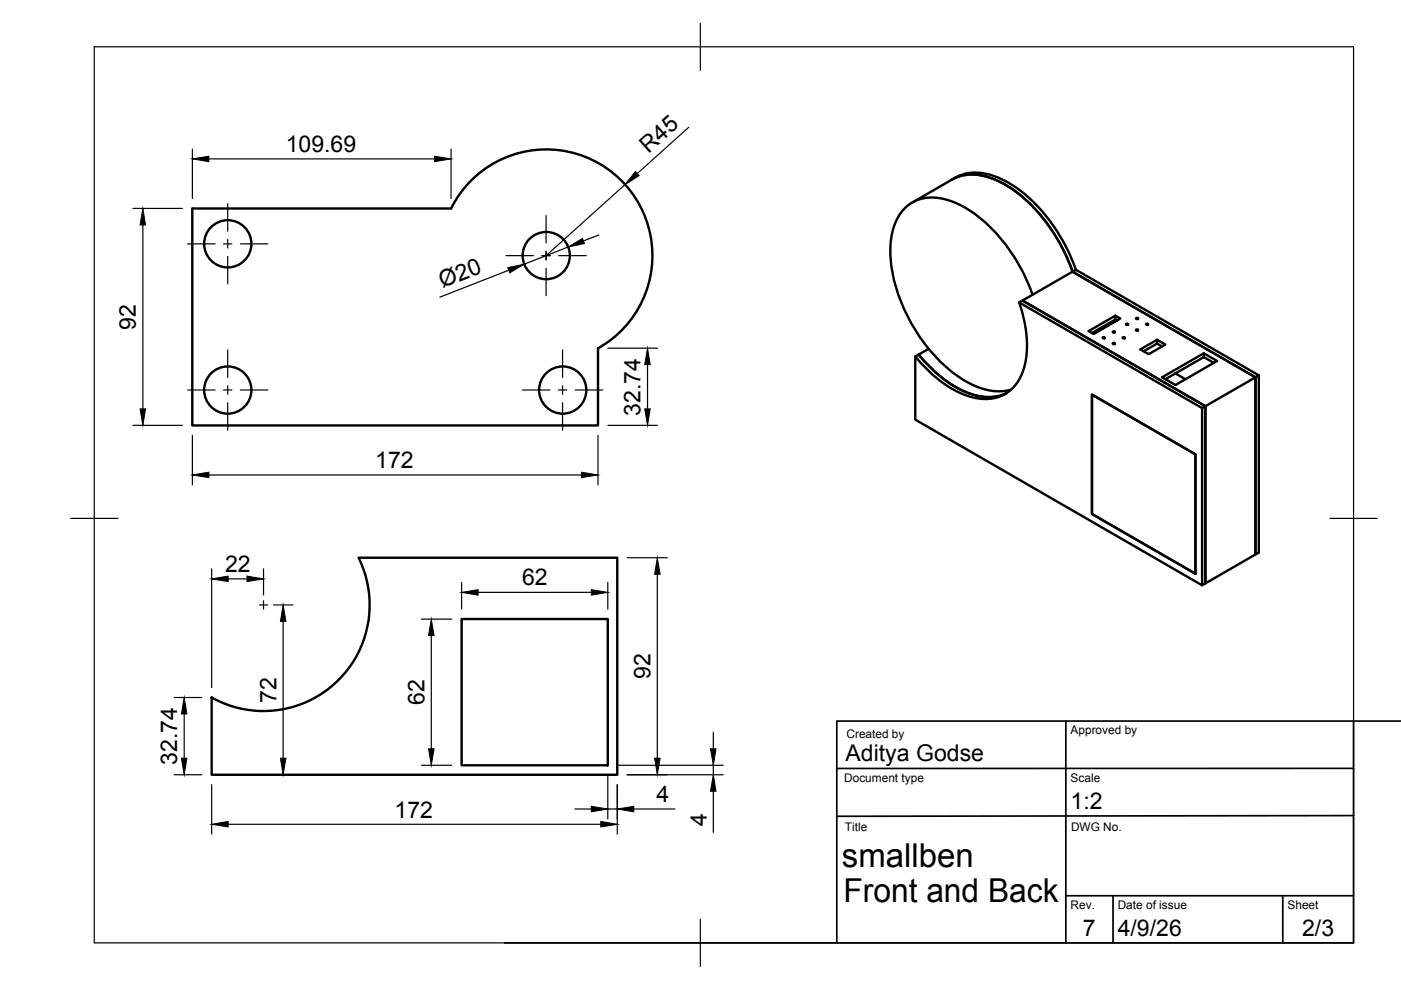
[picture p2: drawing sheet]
<svg xmlns="http://www.w3.org/2000/svg" width="297mm" height="210mm" viewBox="0 0 297 210" stroke-linecap="round" stroke-linejoin="round" font-family="sans-serif">
<!-- layer: Visible -->
<g fill="none" stroke="#000" stroke-width=".51">
<path d="M201.9 38.1a9.7 9.7 0 0 1 9.5-.5 29.9 29.9 0 0 1 13.5 12.8l2.1 4 1.1 2.8M201.9 38.1l-8.5 4.9M201.9 38a10 10 0 0 1 8.8 0 29.9 29.9 0 0 1 13.5 12.8l2.1 4 1.1 2.8M95.6 44.2h-54.8v46h86v-16.4M95.6 44.2a22.5 22.5 0 0 1 35.7-6.3 22.5 22.5 0 0 1-4.5 35.9M227.4 57.6l38.8 22.4v37.6l.7-.4v-37.6M227.4 57.6l.7-.4 38.8 22.4-.7 .4zM227.4 57.6l-10.6 6.1 38.8 22.4v37.6M194.1 75.6v13.4l60.8 35.1 .7-.4M194.8 75.2a23.5 23.5 0 0 0 12.9 8.8 9.1 9.1 0 0 0 5.7-.7M196.9 74l-2.8 1.6M216.1 64.1a23.7 23.7 0 0 1 .9 14.2 8.5 8.5 0 0 1-11.2 5.8 24.4 24.4 0 0 1-11.7-8.5"/>
<path d="M216.1 64.1l38.8 22.4 .7-.4v37.6M216.1 64.1l.7-.4 38.8 22.4 10.6-6.1v37.6l-10.6 6.1M218.9 62.5a35.6 35.6 0 0 0-13.6-18.1 12.9 12.9 0 0 0-10.2-2.2 8.8 8.8 0 0 0-5.9 7.2 27.9 27.9 0 0 0 3.2 17.7 32.3 32.3 0 0 0 13.6 14.4 11.7 11.7 0 0 0 8.4 1.1M233.7 69.4l.3 .2M233.8 71.5l.5 .1-.3 .1-.2-.1zM236 72.7l.4 .1-.3 .2-.2-.2zM236 70.3l.4 .1-.3 .1-.2-.1zM236.5 66.9l-5.7 3.3 1.1 .6 5.6-3.3-1-.6v.8l.3 .3M236.5 67.7l-5 2.9M238.1 71.5l.4 .1-.2 .1-.3-.1zM238.8 68.7l.4 .1-.2 .1-.3-.1zM240.9 69.9l.4 .1-.2 .1-.3-.1z"/>
<path d="M240.9 67.4l.4 .1-.2 .2-.3-.2zM243 68.7l.5 .1-.3 .1-.2-.1zM245.3 72l1.8 1.1-3.6 2-1.7-1 3.5-2.1v.8l-2.8 1.7M245.3 72.8l1.1 .7M249.2 79.2l2.1 1.2M255.2 74.9v.8l-8.1 4.7M255.2 75.7l2.1 1.2M231.5 83.7l21.9 12.6v25.3l-21.9-12.6zM246.4 80l8.8-5.1 2.8 1.6-8.8 5.1zM254.9 86.5v37.6M97.9 131.2h31v31.1h-31zM44.9 147.9a22.5 22.5 0 0 0 26.5-3.3 22.5 22.5 0 0 0 4.6-26.3h54.9v46h-86z"/>
<circle cx="48.3" cy="51.7" r="5"/>
<circle cx="115.8" cy="54.2" r="5"/>
<circle cx="48.3" cy="82.7" r="5"/>
<circle cx="119.3" cy="82.7" r="5"/>
</g>
<!-- layer: Smart Centers -->
<g fill="none" stroke="#000" stroke-width=".25">
<path d="M39.8 51.7h5.8M47.4 51.7h1.8M48.3 43.2v5.8M48.3 50.8v1.8M48.3 54.4v5.8M51 51.7h5.8M107.3 54.2h5.8M114.9 54.2h1.8M115.8 45.7v5.8M115.8 53.3v1.8M115.8 56.9v5.8M118.5 54.2h5.8"/>
<path d="M48.3 74.2v5.8M119.3 74.2v5.8M39.8 82.7h5.8M47.4 82.7h1.8M48.3 81.8v1.8M48.3 85.4v5.8M51 82.7h5.8M110.8 82.7h5.8M118.4 82.7h1.8M119.3 81.8v1.8M119.3 85.4v5.8M122 82.7h5.8"/>
<path d="M55 128.3h1.8M55.9 127.4v1.8"/>
</g>
<!-- layer: FD_Dimensions -->
<g fill="none" stroke="#000" stroke-width=".25">
<path d="M40.8 31.6v10.5M44.3 33.7h47.8M95.6 31.6v10.5M132.5 39.2l-16.7 15M146 27l-10.9 9.8M28.2 44.2h10.5M30.3 47.7v39M107.9 57.3l-14.6 5.7M120.4 52.4l-9.3 3.6M127 49.8l-3.3 1.3M128.9 73.8h10.5M137.3 77.3v9.4"/>
<path d="M28.2 90.2h10.5M40.8 92.3v10.5M126.8 92.3v10.5M128.9 90.2h10.5M44.3 100.7h79M133 118.3h8.5M44.9 120.6v25.2M48.4 122.7h4M55.9 120.6v5.6M58 128.3h4.1M60 131.8v29M89.3 131.3h6.5"/>
<path d="M91.4 134.8v24M97.9 123.5v5.7M101.4 125.6h24M128.9 123.5v5.7M139.4 121.8v39M36.9 147.9h5.9M39.1 151.4v9.4M151.2 155.3v3.5M36.9 164.3h5.9M44.9 166.4v10.5M48.4 174.8h79M89.3 162.3h6.5"/>
<path d="M121.9 171.5h3.5M128.9 164.4v9.2M128.9 171.5h2M130.9 166.4v10.5M131 162.3h22.3M133 164.3h20.3M134.4 171.5h8.7M151.2 162.3v2M151.2 167.8v8.7"/>
</g>
<g fill="#000" stroke="#000" stroke-width=".21">
<path d="M40.8 33.7l3.5-.6v1.2zM92.1 33.1l3.5 .6-3.5 .6zM134.7 36.4l.8 .8-3 2zM30.3 44.2l.6 3.5h-1.2zM107.7 56.7l3.4-.7-3 1.8zM120.4 52.4l3.1-1.8 .4 1zM137.3 73.8l.6 3.5h-1.2zM29.7 86.7h1.2l-.6 3.5zM136.7 86.7h1.2l-.6 3.5zM40.8 100.7l3.5-.6v1.2zM123.3 100.1l3.5 .6-3.5 .6zM44.9 122.7l3.5-.6v1.2z"/>
<path d="M52.4 122.1l3.5 .6-3.5 .6zM60 128.3l.6 3.5h-1.1zM91.4 131.3l.6 3.5h-1.1zM97.9 125.6l3.5-.6v1.2zM125.4 125l3.5 .6-3.5 .6zM139.4 118.3l.6 3.5h-1.2zM39.1 147.9l.5 3.5h-1.1zM90.9 158.8h1.1l-.6 3.5zM150.6 158.8h1.2l-.6 3.5zM38.5 160.8h1.1l-.5 3.5zM44.9 174.8l3.5-.6v1.1zM59.5 160.8h1.1l-.6 3.5z"/>
<path d="M125.4 171l3.5 .5-3.5 .6zM127.4 174.2l3.5 .6-3.5 .5zM130.9 171.5l3.5-.5v1.1zM138.8 160.8h1.2l-.6 3.5zM151.2 164.3l.6 3.5h-1.2z"/>
</g>
<!-- layer: TITLEBLOCK -->
<path d="M226 152.9v47M287 152.9v47h-180M297 152.9h-119.6v47M287 172.9l-109.6 .2M287 162.9h-109.6M226 189.9h61M236 189.9v10M272 189.9v10" fill="none" stroke="#000" stroke-width=".36"/>
<!-- layer: BORDER -->
<path d="M20 9.9h267v190h-267zM148.5 4.9v10M15 109.9h10M282 109.9h10M148.5 194.9v10" fill="none" stroke="#000" stroke-width=".25"/>
<g font-size="7">
<text x="178.5" y="183.8">smallben</text>
<text x="178.8" y="191.3">Front and Back</text>
</g>
<g font-size="4.9">
<text x="60.6" y="32.2">109.69</text>
<text x="137.5" y="32.7" transform="rotate(-42 137.5 32.7)">R45</text>
<text x="93.8" y="61.1" transform="rotate(-21 93.8 61.1)">Ø20</text>
<text x="28.8" y="69.9" transform="rotate(-90 28.8 69.9)">92</text>
<text x="135.8" y="88.1" transform="rotate(-90 135.8 88.1)">32.74</text>
<text x="79.6" y="99.3">172</text>
<text x="47.7" y="121.3">22</text>
<text x="110.7" y="124.1">62</text>
<text x="137.9" y="143.9" transform="rotate(-90 137.9 143.9)">92</text>
<text x="58.6" y="149" transform="rotate(-90 58.6 149)">72</text>
<text x="90" y="149.5" transform="rotate(-90 90 149.5)">62</text>
<text x="179.3" y="161.3">Aditya Godse</text>
<text x="37.6" y="162.2" transform="rotate(-90 37.6 162.2)">32.74</text>
<text x="83.7" y="173.3">172</text>
<text x="139.2" y="170.1">4</text>
<text x="227" y="171.4">1:2</text>
<text x="149.8" y="175.1" transform="rotate(-90 149.8 175.1)">4</text>
<text x="229.6" y="198.6">7</text>
<text x="237" y="198.4">4/9/26</text>
<text x="276.1" y="198.6">2/3</text>
</g>
<g font-size="2.5">
<text x="227" y="155.7">Approved by</text>
<text x="179.5" y="156.5">Created by</text>
<text x="179" y="165.9">Document type</text>
<text x="227" y="165.7">Scale</text>
<text x="179.1" y="176.2">Title</text>
<text x="227.1" y="176.1">DWG No.</text>
<text x="227" y="192.7">Rev.</text>
<text x="237" y="192.7">Date of issue</text>
<text x="273" y="192.7">Sheet</text>
</g>
</svg>
